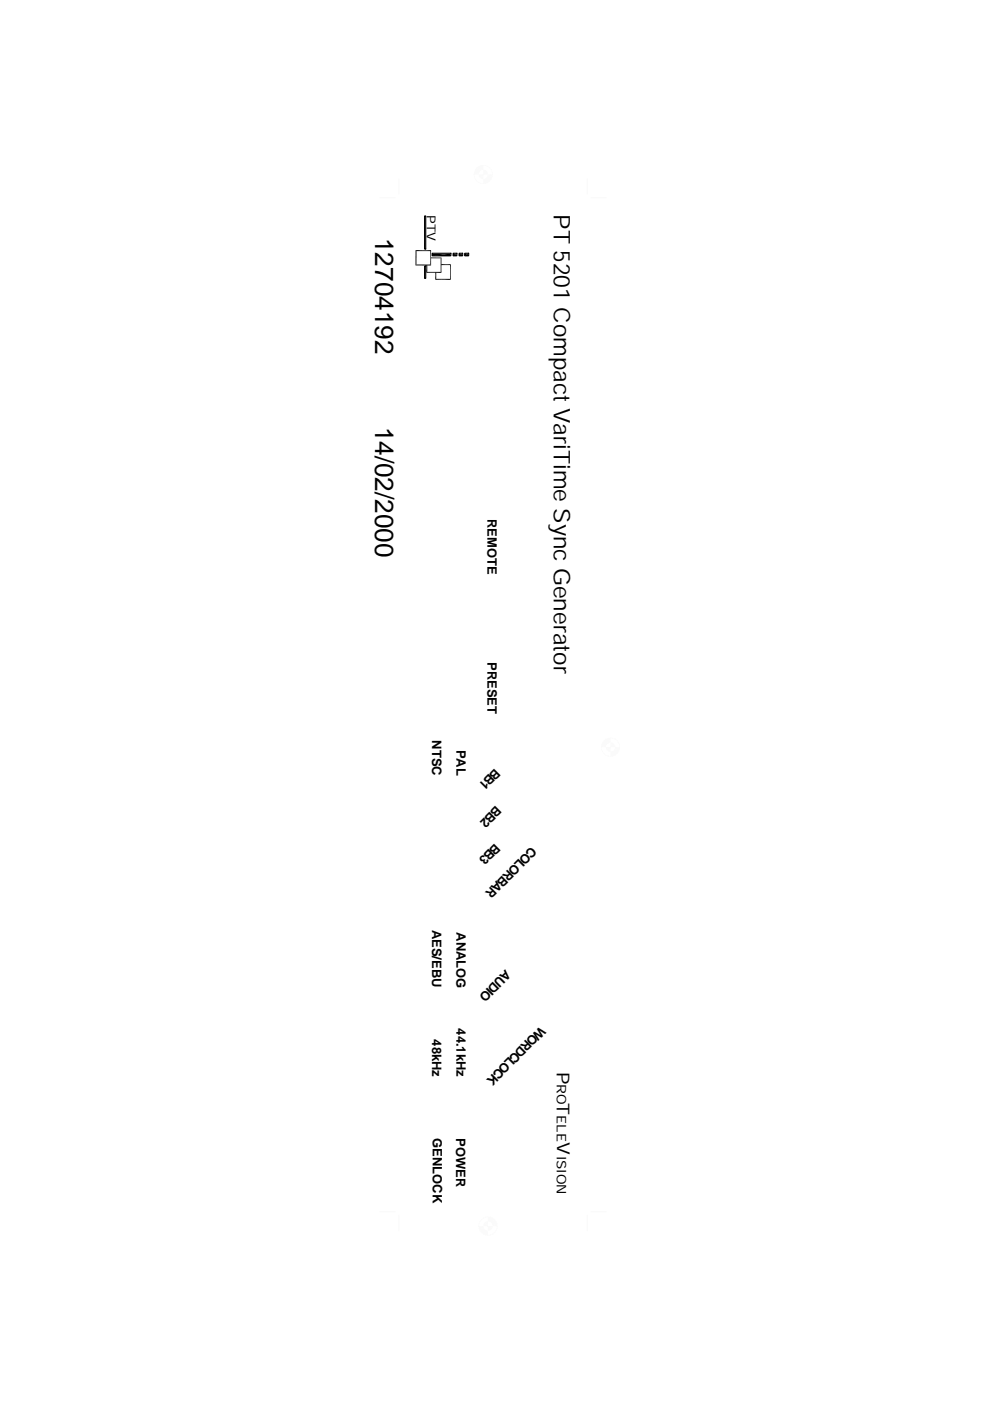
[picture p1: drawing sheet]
<svg xmlns="http://www.w3.org/2000/svg" width="210mm" height="297mm" viewBox="0 0 210 297" stroke-linecap="round" stroke-linejoin="round" font-family="sans-serif">
<path d="M84.6 37.9v3.2M80.5 41.9h3.3" fill="none" stroke="#fafafa" stroke-width=".25"/>
<g fill="#fafafa">
<path d="M101.9 35h.6v1z"/>
<path d="M101.9 35l.6 1h-.3z"/>
<path d="M101.5 35.2l.4-.2 .3 1z"/>
<path d="M101.5 35.2l.7 .8-.2 .1z"/>
<path d="M101 35.6l.5-.4 .5 .9z"/>
<path d="M101 35.6l1 .5-.2 .2z"/>
<path d="M101 35.6l.8 .7-1-.3z"/>
<path d="M100.8 36l1 .3-.2 .2z"/>
<path d="M100.8 36l.8 .5h-1.1z"/>
<path d="M100.5 36.5h1.1l-.1 .2z"/>
<path d="M100.5 36.5l1 .2-1 .3z"/>
<path d="M100.5 37l1-.3v.3z"/>
<path d="M102.5 38l.5 .9-.5 .1z"/>
<path d="M102.5 38h.2l.3 .9z"/>
<path d="M102.7 38l.8 .7-.5 .2z"/>
<path d="M102.7 38l.3-.2 .5 .9z"/>
<path d="M103 37.8l.9 .6-.4 .3z"/>
<path d="M103 37.8l.2-.1 .7 .7z"/>
<path d="M103.2 37.7l1 .3-.3 .4z"/>
<path d="M103.3 37.5l.9 .5-1-.3z"/>
<path d="M103.3 37.5h1.1l-.2 .5z"/>
<path d="M103.4 37.2l1 .3h-1.1z"/>
<path d="M103.4 37.2l1.1-.2-.1 .5z"/>
<path d="M103.5 37h1l-1.1 .2z"/>
<path d="M101.5 37h1l-.9 .4z"/>
<path d="M101.6 37.4l.9-.4-.7 .7z"/>
<path d="M101.8 37.7l.7-.7-.4 .9z"/>
<path d="M102.5 37v1l-.4-.1z"/>
<path d="M102.5 37l.9-.4 .1 .4z"/>
<path d="M103.2 36.3l.2 .3-.9 .4z"/>
<path d="M102.9 36.1l.3 .2-.7 .7z"/>
<path d="M102.5 36l.4 .1-.4 .9z"/>
<path d="M100.5 37v.5z"/>
<path d="M100.5 37l.1 .5z"/>
<path d="M100.5 37.5l.3 .5z"/>
<path d="M100.6 37.5l.2 .5z"/>
<path d="M100.8 38l.2 .4z"/>
<path d="M101 38.4l.5 .3z"/>
<path d="M101.1 38.3l.4 .4z"/>
<path d="M101.5 38.6l.4 .3z"/>
<path d="M102 38.8l.5 .2z"/>
<path d="M104.4 36.5l.1 .5z"/>
<path d="M104.3 36.5l.1 .5z"/>
<path d="M104.2 36l.2 .5z"/>
<path d="M104.1 36l.2 .5z"/>
<path d="M103.9 35.6l.2 .4z"/>
<path d="M103.8 35.6l.3 .4z"/>
<path d="M103.5 35.2l.4 .4z"/>
<path d="M103.5 35.2l.3 .4z"/>
<path d="M103 35l.4 .3z"/>
<path d="M102.5 35h.5z"/>
<path d="M102.5 35l.5 .1z"/>
</g>
<g fill="none" stroke="#000" stroke-width=".21">
<path d="M88.1 56.2h3.3M88.1 53.1h3.2M88.2 53v3.3M90 56.4h.3v2.6h-.3zM90 45.8h.3v7h-.3zM90.4 57.7h3.2M91.3 53v3.3M91.4 54.7h2.2M91.6 53.7h4v.5h-4zM92.3 59.2h3.3M93.5 54.6v3.3M93.6 56.1h2"/>
<path d="M95.5 56v3.3M96.1 53.7h.8v.5h-.8zM97.3 53.7h.8v.5h-.8zM98.5 53.7h.9v.5h-.9z"/>
</g>
<path d="M90.4 56.2l.2 1.4-.2 .3zM90.4 56.2h.2v1.4zM91.6 54.3l3.9-.6v.6zM92.3 57.8l.2 1.3-.2 .2zM92.3 57.8h.2v1.3zM91.6 53.7h3.9l-3.9 .6zM96 54.3l.8-.6v.6zM96 53.7h.8l-.8 .6zM97.3 54.3l.7-.6v.6zM97.3 53.7h.7l-.7 .6zM98.5 54.3l.8-.6v.6zM98.5 53.7h.8l-.8 .6z" fill="#000"/>
<path d="M90.1 45.8v7.1M90.1 56.5v2.6" fill="none" stroke="#000" stroke-width=".25"/>
<path d="M124.5 37.9v3.2M125.3 41.9h3.2" fill="none" stroke="#fafafa" stroke-width=".25"/>
<g fill="#fafafa">
<path d="M128.9 156.5l.6-.1v1z"/>
<path d="M128.9 156.5l.6 .9h-.3z"/>
<path d="M128.4 156.7l.5-.2 .3 .9z"/>
<path d="M128.4 156.7l.8 .7-.3 .2z"/>
<path d="M128.1 157l.3-.3 .5 .9z"/>
<path d="M128.1 157l.8 .6-.2 .1z"/>
<path d="M128.1 157l.6 .7-1-.3z"/>
<path d="M127.7 157.4l1 .3-.1 .2z"/>
<path d="M127.7 157.4l.9 .5h-1.1z"/>
<path d="M127.5 157.9h1.1l-.1 .2z"/>
<path d="M127.5 157.9l1 .2-1 .3z"/>
<path d="M127.5 158.4l1-.3-.1 .3z"/>
<path d="M129.5 159.4l.5 .9-.5 .1z"/>
<path d="M129.5 159.4h.2l.3 .9z"/>
<path d="M129.7 159.4l.8 .7-.5 .2z"/>
<path d="M129.7 159.4l.3-.1 .5 .8z"/>
<path d="M130 159.3l.9 .5-.4 .3z"/>
<path d="M130 159.3l.2-.2 .7 .7z"/>
<path d="M130.2 159.1l1 .3-.3 .4z"/>
<path d="M130.3 158.9l.9 .5-1-.3z"/>
<path d="M130.3 158.9h1.1l-.2 .5z"/>
<path d="M130.4 158.7l1 .2h-1.1z"/>
<path d="M130.4 158.7l1-.3v.5z"/>
<path d="M130.5 158.4h.9l-1 .3z"/>
<path d="M128.4 158.4h1.1l-1 .4z"/>
<path d="M128.5 158.8l1-.4-.8 .7z"/>
<path d="M129.5 158.4l-.4 .9-.4-.2z"/>
<path d="M129.5 158.4v1l-.4-.1z"/>
<path d="M129.5 158.4l.9-.4 .1 .4z"/>
<path d="M129.5 158.4l.7-.7 .2 .3z"/>
<path d="M129.8 157.5l.4 .2-.7 .7z"/>
<path d="M129.5 157.4l.3 .1-.3 .9z"/>
<path d="M127.5 158.4v.5z"/>
<path d="M127.6 158.4v.5z"/>
<path d="M127.5 158.9l.2 .5z"/>
<path d="M127.6 158.9l.1 .5z"/>
<path d="M127.7 159.4l.4 .4z"/>
<path d="M127.8 159.4l.3 .4z"/>
<path d="M128.1 159.8l.3 .3z"/>
<path d="M128.1 159.8l.4 .3z"/>
<path d="M128.4 160.1l.5 .2z"/>
<path d="M128.5 160.1l.4 .2z"/>
<path d="M128.9 160.3l.6 .1z"/>
<path d="M131.4 157.9v.5z"/>
<path d="M131.3 157.9l.1 .5z"/>
<path d="M131.2 157.4l.1 .5z"/>
<path d="M131.1 157.5l.2 .4z"/>
<path d="M130.9 157l.3 .4z"/>
<path d="M130.8 157l.3 .5z"/>
<path d="M130.5 156.7l.4 .3z"/>
<path d="M130.5 156.7l.3 .3z"/>
<path d="M130 156.5l.5 .2z"/>
<path d="M130 156.5l.4 .2z"/>
<path d="M129.5 156.4l.5 .1z"/>
</g>
<path d="M80.5 256.9h3.3M84.6 257.7v3.2" fill="none" stroke="#fafafa" stroke-width=".25"/>
<g fill="#fafafa">
<path d="M103.5 261v.9h-.5z"/>
<path d="M103.2 260.9l.3 .1-.5 .9z"/>
<path d="M103.2 260.9l-.2 1-.5-.2z"/>
<path d="M103 260.8l.2 .1-.7 .8z"/>
<path d="M102.1 261.4l.9-.6-.5 .9z"/>
<path d="M102.7 260.7l.3 .1-.9 .6z"/>
<path d="M101.7 261l1-.3-.6 .7z"/>
<path d="M101.7 261l.9-.5 .1 .2z"/>
<path d="M101.6 260.5h1l-.9 .5z"/>
<path d="M101.6 260.5l.9-.3 .1 .3z"/>
<path d="M101.5 260l1 .2-.9 .3z"/>
<path d="M101.5 260h1v.2z"/>
<path d="M103.5 258h.5l-.5 .9z"/>
<path d="M104 258l-.3 1-.2-.1z"/>
<path d="M104 258l.5 .2-.8 .8z"/>
<path d="M103.7 259l.8-.8-.5 .9z"/>
<path d="M104.5 258.2l.4 .4-.9 .5z"/>
<path d="M104 259.1l.9-.5-.7 .6z"/>
<path d="M104.2 259.2l.7-.6 .3 .3z"/>
<path d="M104.2 259.2l1-.3-.8 .5z"/>
<path d="M104.4 259.4l.8-.5 .2 .5z"/>
<path d="M104.4 259.4h1l-1 .3z"/>
<path d="M104.4 259.7l1-.3 .1 .6z"/>
<path d="M104.4 259.7l1.1 .3h-1z"/>
<path d="M102.5 259.6l1 .4h-1z"/>
<path d="M102.7 259.2l.8 .8-1-.4z"/>
<path d="M102.7 259.2l.4-.2 .4 1z"/>
<path d="M103.1 259l.4-.1v1.1z"/>
<path d="M103.5 260h1l-.1 .3z"/>
<path d="M103.5 260l.9 .3-.2 .4z"/>
<path d="M103.5 260l.7 .7-.4 .2z"/>
<path d="M103.5 260l.3 .9-.3 .1z"/>
<path d="M101.6 259.4l-.1 .6z"/>
<path d="M101.6 259.4v.6z"/>
<path d="M101.7 258.9l-.1 .5z"/>
<path d="M102.1 258.6l-.4 .3z"/>
<path d="M102.1 258.6l-.3 .4z"/>
<path d="M102.1 258.6l.4-.4z"/>
<path d="M102.5 258.2l-.4 .4z"/>
<path d="M102.5 258.2l.5-.2z"/>
<path d="M102.5 258.3l.5-.3z"/>
<path d="M103 258h.5z"/>
<path d="M103 258.1l.5-.1z"/>
<path d="M105.4 260v.5z"/>
<path d="M105.3 260.5l-.1 .5z"/>
<path d="M105.1 260.9l-.2 .5z"/>
<path d="M105.1 260.9l-.3 .4z"/>
<path d="M104.8 261.3l-.3 .4z"/>
<path d="M104.4 261.6l.4-.3z"/>
<path d="M104 261.9l.4-.3z"/>
<path d="M104 261.8l.4-.2z"/>
<path d="M103.5 261.9l.5-.1z"/>
</g>
<path d="M124.5 257.7v3.2M125.3 256.9h3.2" fill="none" stroke="#fafafa" stroke-width=".25"/>
<g font-size="5.5">
<text x="79.5" y="50.4" transform="rotate(90 79.5 50.4)">12704192</text>
<text x="79.5" y="90.5" transform="rotate(90 79.5 90.5)">14/02/2000</text>
</g>
<text font-size="4.9" x="117.4" y="45.5" transform="rotate(90 117.4 45.5)">PT 5201 Compact VariTime Sync Generator</text>
<g font-size="3.8">
<text x="118.1" y="227.4" transform="rotate(90 118.1 227.4)">P</text>
<text x="118.1" y="233.9" transform="rotate(90 118.1 233.9)">T</text>
<text x="118.1" y="242.2" transform="rotate(90 118.1 242.2)">V</text>
</g>
<g font-size="2.8">
<text x="103.3" y="110" transform="rotate(90 103.3 110)">REMOTE</text>
<text x="103.3" y="140.4" transform="rotate(90 103.3 140.4)">PRESET</text>
<text x="91.7" y="157" transform="rotate(90 91.7 157)">NTSC</text>
<text x="96.8" y="158.9" transform="rotate(90 96.8 158.9)">PAL</text>
<text x="104.9" y="162.8" transform="rotate(135 104.9 162.8)">BB1</text>
<text x="105.2" y="170.8" transform="rotate(135 105.2 170.8)">BB2</text>
<text x="104.9" y="178.7" transform="rotate(135 104.9 178.7)">BB3</text>
<text x="112.6" y="179.4" transform="rotate(135 112.6 179.4)">COLORBAR</text>
<text x="91.7" y="197.1" transform="rotate(90 91.7 197.1)">AES/EBU</text>
<text x="96.8" y="197.6" transform="rotate(90 96.8 197.6)">ANALOG</text>
<text x="107.1" y="205.5" transform="rotate(135 107.1 205.5)">AUDIO</text>
<text x="91.7" y="220.4" transform="rotate(90 91.7 220.4)">48kHz</text>
<text x="96.8" y="218" transform="rotate(90 96.8 218)">44.1kHz</text>
<text x="114.5" y="217.5" transform="rotate(135 114.5 217.5)">WORDCLOCK</text>
<text x="118.1" y="229.9" transform="rotate(90 118.1 229.9)">RO</text>
<text x="118.1" y="236.5" transform="rotate(90 118.1 236.5)">ELE</text>
<text x="91.7" y="241.3" transform="rotate(90 91.7 241.3)">GENLOCK</text>
<text x="96.7" y="241.2" transform="rotate(90 96.7 241.2)">POWER</text>
<text x="118.1" y="245" transform="rotate(90 118.1 245)">ISION</text>
</g>
<text font-size="2.6" x="90.5" y="45.6" transform="rotate(90 90.5 45.6)">PTV</text>
</svg>
